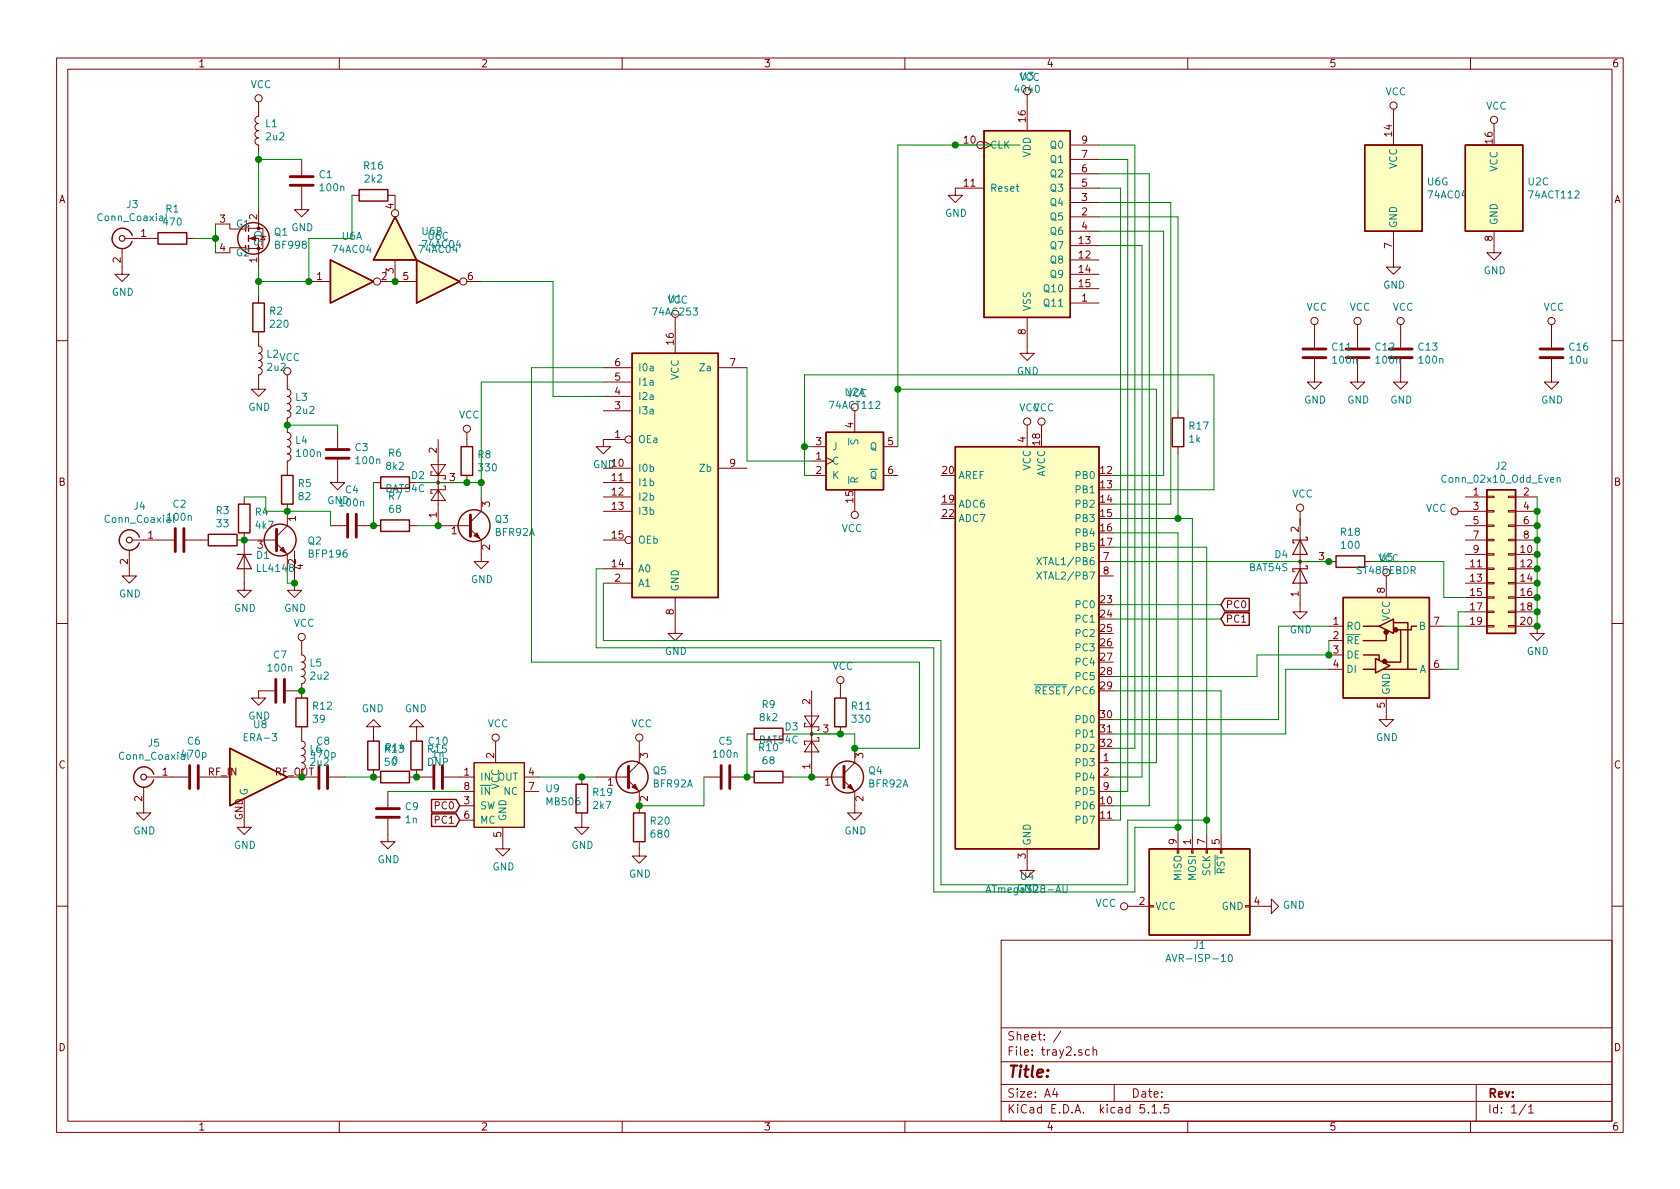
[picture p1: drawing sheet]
EESchema Schematic File Version 4
EELAYER 30 0
EELAYER END
$Descr A4 11693 8268
encoding utf-8
Sheet 1 1
Title ""
Date ""
Rev ""
Comp ""
Comment1 ""
Comment2 ""
Comment3 ""
Comment4 ""
$EndDescr
$Comp
L MCU_Microchip_ATmega:ATmega328-AU U4
U 1 1
P 7150 4500
F 0 "U4" H 7150 2911 50  0000 C CNN
F 1 "ATmega328-AU" H 7150 2820 50  0000 C CNN
F 2 "Package_QFP:TQFP-32_7x7mm_P0.8mm" H 7150 4500 50  0001 C CIN
F 3 "http://ww1.microchip.com/downloads/en/DeviceDoc/ATmega328_P%20AVR%20MCU%20with%20picoPower%20Technology%20Data%20Sheet%2040001984A.pdf" H 7150 4500 50  0001 C CNN
	1    7150 4500
	1    0    0    -1  
$EndComp
$Comp
L Connector_Generic:Conn_02x10_Odd_Even J2
U 1 1
P 10400 3850
F 0 "J2" H 10450 4467 50  0000 C CNN
F 1 "Conn_02x10_Odd_Even" H 10450 4376 50  0000 C CNN
F 2 "Connector_IDC:IDC-Header_2x10_P2.54mm_Horizontal" H 10400 3850 50  0001 C CNN
F 3 "~" H 10400 3850 50  0001 C CNN
	1    10400 3850
	1    0    0    -1  
$EndComp
$Comp
L power:GND #PWR04
U 1 1
P 7150 6000
F 0 "#PWR04" H 7150 5750 50  0001 C CNN
F 1 "GND" H 7155 5827 50  0000 C CNN
F 2 "" H 7150 6000 50  0001 C CNN
F 3 "" H 7150 6000 50  0001 C CNN
	1    7150 6000
	1    0    0    -1  
$EndComp
$Comp
L power:GND #PWR09
U 1 1
P 10700 4350
F 0 "#PWR09" H 10700 4100 50  0001 C CNN
F 1 "GND" H 10705 4177 50  0000 C CNN
F 2 "" H 10700 4350 50  0001 C CNN
F 3 "" H 10700 4350 50  0001 C CNN
	1    10700 4350
	1    0    0    -1  
$EndComp
Wire Wire Line
	10700 3450 10700 3550
Connection ~ 10700 4350
Connection ~ 10700 3550
Wire Wire Line
	10700 3550 10700 3650
Connection ~ 10700 3650
Wire Wire Line
	10700 3650 10700 3750
Connection ~ 10700 3750
Wire Wire Line
	10700 3750 10700 3850
Connection ~ 10700 3850
Wire Wire Line
	10700 3850 10700 3950
Connection ~ 10700 3950
Wire Wire Line
	10700 3950 10700 4050
Connection ~ 10700 4050
Wire Wire Line
	10700 4050 10700 4150
Connection ~ 10700 4150
Wire Wire Line
	10700 4150 10700 4250
Connection ~ 10700 4250
Wire Wire Line
	10700 4250 10700 4350
$Comp
L power:VCC #PWR08
U 1 1
P 10200 3550
F 0 "#PWR08" H 10200 3400 50  0001 C CNN
F 1 "VCC" V 10218 3677 50  0000 L CNN
F 2 "" H 10200 3550 50  0001 C CNN
F 3 "" H 10200 3550 50  0001 C CNN
	1    10200 3550
	0    -1   -1   0   
$EndComp
$Comp
L power:VCC #PWR03
U 1 1
P 7150 3000
F 0 "#PWR03" H 7150 2850 50  0001 C CNN
F 1 "VCC" H 7167 3173 50  0000 C CNN
F 2 "" H 7150 3000 50  0001 C CNN
F 3 "" H 7150 3000 50  0001 C CNN
	1    7150 3000
	1    0    0    -1  
$EndComp
$Comp
L power:VCC #PWR05
U 1 1
P 7250 3000
F 0 "#PWR05" H 7250 2850 50  0001 C CNN
F 1 "VCC" H 7267 3173 50  0000 C CNN
F 2 "" H 7250 3000 50  0001 C CNN
F 3 "" H 7250 3000 50  0001 C CNN
	1    7250 3000
	1    0    0    -1  
$EndComp
$Comp
L 4xxx:4040 U3
U 1 1
P 7150 1500
F 0 "U3" H 7150 2481 50  0000 C CNN
F 1 "4040" H 7150 2390 50  0000 C CNN
F 2 "Package_SO:SOIC-16_3.9x9.9mm_P1.27mm" H 7150 1500 50  0001 C CNN
F 3 "http://www.intersil.com/content/dam/Intersil/documents/cd40/cd4020bms-24bms-40bms.pdf" H 7150 1500 50  0001 C CNN
	1    7150 1500
	1    0    0    -1  
$EndComp
$Comp
L power:GND #PWR02
U 1 1
P 7150 2400
F 0 "#PWR02" H 7150 2150 50  0001 C CNN
F 1 "GND" H 7155 2227 50  0000 C CNN
F 2 "" H 7150 2400 50  0001 C CNN
F 3 "" H 7150 2400 50  0001 C CNN
	1    7150 2400
	1    0    0    -1  
$EndComp
$Comp
L power:GND #PWR011
U 1 1
P 10400 1700
F 0 "#PWR011" H 10400 1450 50  0001 C CNN
F 1 "GND" H 10405 1527 50  0000 C CNN
F 2 "" H 10400 1700 50  0001 C CNN
F 3 "" H 10400 1700 50  0001 C CNN
	1    10400 1700
	1    0    0    -1  
$EndComp
$Comp
L power:VCC #PWR010
U 1 1
P 10400 900
F 0 "#PWR010" H 10400 750 50  0001 C CNN
F 1 "VCC" H 10417 1073 50  0000 C CNN
F 2 "" H 10400 900 50  0001 C CNN
F 3 "" H 10400 900 50  0001 C CNN
	1    10400 900 
	1    0    0    -1  
$EndComp
$Comp
L power:VCC #PWR01
U 1 1
P 7150 700
F 0 "#PWR01" H 7150 550 50  0001 C CNN
F 1 "VCC" H 7167 873 50  0000 C CNN
F 2 "" H 7150 700 50  0001 C CNN
F 3 "" H 7150 700 50  0001 C CNN
	1    7150 700 
	1    0    0    -1  
$EndComp
$Comp
L power:VCC #PWR06
U 1 1
P 7900 6300
F 0 "#PWR06" H 7900 6150 50  0001 C CNN
F 1 "VCC" V 7918 6427 50  0000 L CNN
F 2 "" H 7900 6300 50  0001 C CNN
F 3 "" H 7900 6300 50  0001 C CNN
	1    7900 6300
	0    -1   -1   0   
$EndComp
$Comp
L power:GND #PWR07
U 1 1
P 8800 6300
F 0 "#PWR07" H 8800 6050 50  0001 C CNN
F 1 "GND" V 8805 6172 50  0000 R CNN
F 2 "" H 8800 6300 50  0001 C CNN
F 3 "" H 8800 6300 50  0001 C CNN
	1    8800 6300
	0    -1   -1   0   
$EndComp
Wire Wire Line
	8400 3800 7750 3800
Wire Wire Line
	8200 3700 7750 3700
Wire Wire Line
	7750 3900 9250 3900
Wire Wire Line
	7750 5400 7950 5400
$Comp
L power:GND #PWR0101
U 1 1
P 9700 1800
F 0 "#PWR0101" H 9700 1550 50  0001 C CNN
F 1 "GND" H 9705 1627 50  0000 C CNN
F 2 "" H 9700 1800 50  0001 C CNN
F 3 "" H 9700 1800 50  0001 C CNN
	1    9700 1800
	1    0    0    -1  
$EndComp
$Comp
L power:VCC #PWR0102
U 1 1
P 9700 800
F 0 "#PWR0102" H 9700 650 50  0001 C CNN
F 1 "VCC" H 9717 973 50  0000 C CNN
F 2 "" H 9700 800 50  0001 C CNN
F 3 "" H 9700 800 50  0001 C CNN
	1    9700 800 
	1    0    0    -1  
$EndComp
Wire Wire Line
	7950 1700 7650 1700
Wire Wire Line
	7100 1000 6650 1000
Wire Wire Line
	6250 1000 6250 2700
Wire Wire Line
	7950 1700 7950 5400
Connection ~ 6650 1000
Wire Wire Line
	6650 1000 6250 1000
$Comp
L BF998:BF998 Q1
U 1 1
P 1700 1650
F 0 "Q1" H 1904 1696 50  0000 L CNN
F 1 "BF998" H 1904 1605 50  0000 L CNN
F 2 "Package_TO_SOT_SMD:SOT-143" H 2450 1550 50  0001 C CNN
F 3 "" H 2450 1550 50  0001 C CNN
	1    1700 1650
	1    0    0    -1  
$EndComp
$Comp
L Connector:Conn_Coaxial J3
U 1 1
P 850 1650
F 0 "J3" H 778 1888 50  0000 C CNN
F 1 "Conn_Coaxial" H 778 1797 50  0000 C CNN
F 2 "Connector_Coaxial:BNC_Amphenol_B6252HB-NPP3G-50_Horizontal" H 850 1650 50  0001 C CNN
F 3 " ~" H 850 1650 50  0001 C CNN
	1    850  1650
	-1   0    0    -1  
$EndComp
$Comp
L Device:L L1
U 1 1
P 1800 900
F 0 "L1" H 1757 854 50  0000 R CNN
F 1 "2u2" H 1757 945 50  0000 R CNN
F 2 "Inductor_SMD:L_1210_3225Metric" H 1800 900 50  0001 C CNN
F 3 "~" H 1800 900 50  0001 C CNN
	1    1800 900 
	-1   0    0    1   
$EndComp
$Comp
L Device:L L2
U 1 1
P 1800 2500
F 0 "L2" H 1852 2546 50  0000 L CNN
F 1 "2u2" H 1852 2455 50  0000 L CNN
F 2 "Inductor_SMD:L_1210_3225Metric" H 1800 2500 50  0001 C CNN
F 3 "~" H 1800 2500 50  0001 C CNN
	1    1800 2500
	1    0    0    -1  
$EndComp
$Comp
L Device:R R2
U 1 1
P 1800 2200
F 0 "R2" H 1870 2246 50  0000 L CNN
F 1 "220" H 1870 2155 50  0000 L CNN
F 2 "Resistor_SMD:R_0805_2012Metric" V 1730 2200 50  0001 C CNN
F 3 "~" H 1800 2200 50  0001 C CNN
	1    1800 2200
	1    0    0    -1  
$EndComp
$Comp
L Device:C C1
U 1 1
P 2100 1250
F 0 "C1" H 2215 1296 50  0000 L CNN
F 1 "100n" H 2215 1205 50  0000 L CNN
F 2 "Capacitor_SMD:C_0805_2012Metric" H 2138 1100 50  0001 C CNN
F 3 "~" H 2100 1250 50  0001 C CNN
	1    2100 1250
	1    0    0    -1  
$EndComp
$Comp
L power:VCC #PWR015
U 1 1
P 1800 750
F 0 "#PWR015" H 1800 600 50  0001 C CNN
F 1 "VCC" H 1817 923 50  0000 C CNN
F 2 "" H 1800 750 50  0001 C CNN
F 3 "" H 1800 750 50  0001 C CNN
	1    1800 750 
	1    0    0    -1  
$EndComp
$Comp
L power:GND #PWR016
U 1 1
P 1800 2650
F 0 "#PWR016" H 1800 2400 50  0001 C CNN
F 1 "GND" H 1805 2477 50  0000 C CNN
F 2 "" H 1800 2650 50  0001 C CNN
F 3 "" H 1800 2650 50  0001 C CNN
	1    1800 2650
	1    0    0    -1  
$EndComp
Wire Wire Line
	2150 1950 1800 1950
Wire Wire Line
	1800 1950 1800 1850
Wire Wire Line
	1800 2050 1800 1950
Connection ~ 1800 1950
$Comp
L power:GND #PWR017
U 1 1
P 2100 1400
F 0 "#PWR017" H 2100 1150 50  0001 C CNN
F 1 "GND" H 2105 1227 50  0000 C CNN
F 2 "" H 2100 1400 50  0001 C CNN
F 3 "" H 2100 1400 50  0001 C CNN
	1    2100 1400
	1    0    0    -1  
$EndComp
$Comp
L Device:R R1
U 1 1
P 1200 1650
F 0 "R1" V 993 1650 50  0000 C CNN
F 1 "470" V 1084 1650 50  0000 C CNN
F 2 "Resistor_SMD:R_0805_2012Metric" V 1130 1650 50  0001 C CNN
F 3 "~" H 1200 1650 50  0001 C CNN
	1    1200 1650
	0    1    1    0   
$EndComp
$Comp
L power:GND #PWR014
U 1 1
P 850 1850
F 0 "#PWR014" H 850 1600 50  0001 C CNN
F 1 "GND" H 855 1677 50  0000 C CNN
F 2 "" H 850 1850 50  0001 C CNN
F 3 "" H 850 1850 50  0001 C CNN
	1    850  1850
	1    0    0    -1  
$EndComp
Wire Wire Line
	1350 1650 1500 1650
Wire Wire Line
	1500 1650 1500 1550
Wire Wire Line
	1500 1750 1500 1650
Connection ~ 1500 1650
Wire Wire Line
	1800 1450 1800 1100
Wire Wire Line
	2100 1100 1800 1100
Connection ~ 1800 1100
Wire Wire Line
	1800 1100 1800 1050
Wire Wire Line
	9250 4450 9250 4550
Wire Wire Line
	9250 4650 8950 4650
Wire Wire Line
	8900 4350 8900 5000
Wire Wire Line
	9250 4350 8900 4350
Connection ~ 9250 4550
$Comp
L Interface_UART:ST485EBDR U5
U 1 1
P 9650 4450
F 0 "U5" H 9650 5031 50  0000 C CNN
F 1 "ST485EBDR" H 9650 4940 50  0000 C CNN
F 2 "Package_SO:SOIC-8_3.9x4.9mm_P1.27mm" H 9650 3550 50  0001 C CNN
F 3 "http://www.st.com/resource/en/datasheet/st485eb.pdf" H 9650 4500 50  0001 C CNN
	1    9650 4450
	1    0    0    -1  
$EndComp
Wire Wire Line
	8500 4800 7750 4800
Wire Wire Line
	8500 5800 8500 4800
Wire Wire Line
	10200 4350 10050 4350
Wire Wire Line
	10050 4650 10150 4650
Wire Wire Line
	10150 4650 10150 4250
Wire Wire Line
	10150 4250 10200 4250
Wire Wire Line
	7750 5000 8900 5000
$Comp
L Diode:LL4148 D1
U 1 1
P 1700 3900
F 0 "D1" V 1654 3979 50  0000 L CNN
F 1 "LL4148" V 1745 3979 50  0000 L CNN
F 2 "Diode_SMD:D_MiniMELF" H 1700 3725 50  0001 C CNN
F 3 "http://www.vishay.com/docs/85557/ll4148.pdf" H 1700 3900 50  0001 C CNN
	1    1700 3900
	0    1    1    0   
$EndComp
$Comp
L Connector:Conn_Coaxial J4
U 1 1
P 900 3750
F 0 "J4" H 828 3988 50  0000 C CNN
F 1 "Conn_Coaxial" H 828 3897 50  0000 C CNN
F 2 "Connector_Coaxial:BNC_Amphenol_B6252HB-NPP3G-50_Horizontal" H 900 3750 50  0001 C CNN
F 3 " ~" H 900 3750 50  0001 C CNN
	1    900  3750
	-1   0    0    -1  
$EndComp
$Comp
L power:GND #PWR018
U 1 1
P 900 3950
F 0 "#PWR018" H 900 3700 50  0001 C CNN
F 1 "GND" H 905 3777 50  0000 C CNN
F 2 "" H 900 3950 50  0001 C CNN
F 3 "" H 900 3950 50  0001 C CNN
	1    900  3950
	1    0    0    -1  
$EndComp
$Comp
L power:GND #PWR019
U 1 1
P 1700 4050
F 0 "#PWR019" H 1700 3800 50  0001 C CNN
F 1 "GND" H 1705 3877 50  0000 C CNN
F 2 "" H 1700 4050 50  0001 C CNN
F 3 "" H 1700 4050 50  0001 C CNN
	1    1700 4050
	1    0    0    -1  
$EndComp
$Comp
L Device:C C2
U 1 1
P 1250 3750
F 0 "C2" V 998 3750 50  0000 C CNN
F 1 "100n" V 1089 3750 50  0000 C CNN
F 2 "Capacitor_SMD:C_0805_2012Metric" H 1288 3600 50  0001 C CNN
F 3 "~" H 1250 3750 50  0001 C CNN
	1    1250 3750
	0    1    1    0   
$EndComp
$Comp
L Device:R R3
U 1 1
P 1550 3750
F 0 "R3" V 1343 3750 50  0000 C CNN
F 1 "33" V 1434 3750 50  0000 C CNN
F 2 "Resistor_SMD:R_0805_2012Metric" V 1480 3750 50  0001 C CNN
F 3 "~" H 1550 3750 50  0001 C CNN
	1    1550 3750
	0    1    1    0   
$EndComp
$Comp
L BF998:BFP196 Q2
U 1 1
P 1900 3750
F 0 "Q2" H 2138 3746 50  0000 L CNN
F 1 "BFP196" H 2138 3655 50  0000 L CNN
F 2 "Package_TO_SOT_SMD:SOT-143" H 2100 3675 50  0001 L CIN
F 3 "http://www.onsemi.com/pub_link/Collateral/2N3055-D.PDF" H 1900 3750 50  0001 L CNN
	1    1900 3750
	1    0    0    -1  
$EndComp
Connection ~ 1700 3750
$Comp
L power:GND #PWR021
U 1 1
P 2050 4050
F 0 "#PWR021" H 2050 3800 50  0001 C CNN
F 1 "GND" H 2055 3877 50  0000 C CNN
F 2 "" H 2050 4050 50  0001 C CNN
F 3 "" H 2050 4050 50  0001 C CNN
	1    2050 4050
	1    0    0    -1  
$EndComp
Wire Wire Line
	2050 4050 2000 4050
Wire Wire Line
	2000 4050 2000 3950
Connection ~ 2050 4050
$Comp
L Device:R R4
U 1 1
P 1700 3600
F 0 "R4" H 1770 3646 50  0000 L CNN
F 1 "4k7" H 1770 3555 50  0000 L CNN
F 2 "Resistor_SMD:R_0805_2012Metric" V 1630 3600 50  0001 C CNN
F 3 "~" H 1700 3600 50  0001 C CNN
	1    1700 3600
	1    0    0    -1  
$EndComp
$Comp
L Device:R R5
U 1 1
P 2000 3400
F 0 "R5" H 2070 3446 50  0000 L CNN
F 1 "82" H 2070 3355 50  0000 L CNN
F 2 "Resistor_SMD:R_0805_2012Metric" V 1930 3400 50  0001 C CNN
F 3 "~" H 2000 3400 50  0001 C CNN
	1    2000 3400
	1    0    0    -1  
$EndComp
$Comp
L Transistor_BJT:BC847 Q3
U 1 1
P 3250 3650
F 0 "Q3" H 3441 3696 50  0000 L CNN
F 1 "BFR92A" H 3441 3605 50  0000 L CNN
F 2 "Package_TO_SOT_SMD:SOT-23" H 3450 3575 50  0001 L CIN
F 3 "http://www.infineon.com/dgdl/Infineon-BC847SERIES_BC848SERIES_BC849SERIES_BC850SERIES-DS-v01_01-en.pdf?fileId=db3a304314dca389011541d4630a1657" H 3250 3650 50  0001 L CNN
	1    3250 3650
	1    0    0    -1  
$EndComp
$Comp
L Diode:BAT54C D2
U 1 1
P 3050 3350
F 0 "D2" V 3096 3438 50  0000 L CNN
F 1 "BAT54C" V 3005 3438 50  0000 L CNN
F 2 "Package_TO_SOT_SMD:SOT-23" H 3125 3475 50  0001 L CNN
F 3 "http://www.diodes.com/_files/datasheets/ds11005.pdf" H 2970 3350 50  0001 C CNN
	1    3050 3350
	0    -1   -1   0   
$EndComp
$Comp
L Device:C C4
U 1 1
P 2450 3650
F 0 "C4" V 2198 3650 50  0000 C CNN
F 1 "100n" V 2289 3650 50  0000 C CNN
F 2 "Capacitor_SMD:C_0805_2012Metric" H 2488 3500 50  0001 C CNN
F 3 "~" H 2450 3650 50  0001 C CNN
	1    2450 3650
	0    1    1    0   
$EndComp
Wire Wire Line
	3050 3650 2900 3650
Connection ~ 3050 3650
Wire Wire Line
	2300 3650 2300 3550
Wire Wire Line
	2300 3550 2000 3550
Connection ~ 2000 3550
$Comp
L Device:L L4
U 1 1
P 2000 3100
F 0 "L4" H 2052 3146 50  0000 L CNN
F 1 "100n" H 2052 3055 50  0000 L CNN
F 2 "Inductor_SMD:L_0805_2012Metric" H 2000 3100 50  0001 C CNN
F 3 "~" H 2000 3100 50  0001 C CNN
	1    2000 3100
	1    0    0    -1  
$EndComp
$Comp
L Device:L L3
U 1 1
P 2000 2800
F 0 "L3" H 2052 2846 50  0000 L CNN
F 1 "2u2" H 2052 2755 50  0000 L CNN
F 2 "Inductor_SMD:L_1210_3225Metric" H 2000 2800 50  0001 C CNN
F 3 "~" H 2000 2800 50  0001 C CNN
	1    2000 2800
	1    0    0    -1  
$EndComp
$Comp
L Device:C C3
U 1 1
P 2350 3150
F 0 "C3" H 2465 3196 50  0000 L CNN
F 1 "100n" H 2465 3105 50  0000 L CNN
F 2 "Capacitor_SMD:C_0805_2012Metric" H 2388 3000 50  0001 C CNN
F 3 "~" H 2350 3150 50  0001 C CNN
	1    2350 3150
	1    0    0    -1  
$EndComp
Wire Wire Line
	2350 3000 2350 2950
Wire Wire Line
	2350 2950 2000 2950
Connection ~ 2000 2950
$Comp
L power:GND #PWR022
U 1 1
P 2350 3300
F 0 "#PWR022" H 2350 3050 50  0001 C CNN
F 1 "GND" H 2355 3127 50  0000 C CNN
F 2 "" H 2350 3300 50  0001 C CNN
F 3 "" H 2350 3300 50  0001 C CNN
	1    2350 3300
	1    0    0    -1  
$EndComp
$Comp
L power:VCC #PWR020
U 1 1
P 2000 2650
F 0 "#PWR020" H 2000 2500 50  0001 C CNN
F 1 "VCC" H 2017 2823 50  0000 C CNN
F 2 "" H 2000 2650 50  0001 C CNN
F 3 "" H 2000 2650 50  0001 C CNN
	1    2000 2650
	1    0    0    -1  
$EndComp
$Comp
L Device:R R7
U 1 1
P 2750 3650
F 0 "R7" V 2543 3650 50  0000 C CNN
F 1 "68" V 2634 3650 50  0000 C CNN
F 2 "Resistor_SMD:R_0805_2012Metric" V 2680 3650 50  0001 C CNN
F 3 "~" H 2750 3650 50  0001 C CNN
	1    2750 3650
	0    1    1    0   
$EndComp
$Comp
L Device:R R6
U 1 1
P 2750 3350
F 0 "R6" V 2543 3350 50  0000 C CNN
F 1 "8k2" V 2634 3350 50  0000 C CNN
F 2 "Resistor_SMD:R_0805_2012Metric" V 2680 3350 50  0001 C CNN
F 3 "~" H 2750 3350 50  0001 C CNN
	1    2750 3350
	0    1    1    0   
$EndComp
Wire Wire Line
	2600 3650 2600 3350
Connection ~ 2600 3650
Wire Wire Line
	2900 3350 3250 3350
Wire Wire Line
	3250 3350 3350 3350
Wire Wire Line
	3350 3350 3350 3450
Connection ~ 3250 3350
$Comp
L Device:R R8
U 1 1
P 3250 3200
F 0 "R8" H 3320 3246 50  0000 L CNN
F 1 "330" H 3320 3155 50  0000 L CNN
F 2 "Resistor_SMD:R_0805_2012Metric" V 3180 3200 50  0001 C CNN
F 3 "~" H 3250 3200 50  0001 C CNN
	1    3250 3200
	1    0    0    -1  
$EndComp
$Comp
L power:VCC #PWR023
U 1 1
P 3250 3050
F 0 "#PWR023" H 3250 2900 50  0001 C CNN
F 1 "VCC" H 3267 3223 50  0000 C CNN
F 2 "" H 3250 3050 50  0001 C CNN
F 3 "" H 3250 3050 50  0001 C CNN
	1    3250 3050
	1    0    0    -1  
$EndComp
$Comp
L power:GND #PWR024
U 1 1
P 3350 3850
F 0 "#PWR024" H 3350 3600 50  0001 C CNN
F 1 "GND" H 3355 3677 50  0000 C CNN
F 2 "" H 3350 3850 50  0001 C CNN
F 3 "" H 3350 3850 50  0001 C CNN
	1    3350 3850
	1    0    0    -1  
$EndComp
$Comp
L Transistor_BJT:BC847 Q4
U 1 1
P 5850 5400
F 0 "Q4" H 6041 5446 50  0000 L CNN
F 1 "BFR92A" H 6041 5355 50  0000 L CNN
F 2 "Package_TO_SOT_SMD:SOT-23" H 6050 5325 50  0001 L CIN
F 3 "http://www.infineon.com/dgdl/Infineon-BC847SERIES_BC848SERIES_BC849SERIES_BC850SERIES-DS-v01_01-en.pdf?fileId=db3a304314dca389011541d4630a1657" H 5850 5400 50  0001 L CNN
	1    5850 5400
	1    0    0    -1  
$EndComp
$Comp
L Diode:BAT54C D3
U 1 1
P 5650 5100
F 0 "D3" V 5696 5188 50  0000 L CNN
F 1 "BAT54C" V 5605 5188 50  0000 L CNN
F 2 "Package_TO_SOT_SMD:SOT-23" H 5725 5225 50  0001 L CNN
F 3 "http://www.diodes.com/_files/datasheets/ds11005.pdf" H 5570 5100 50  0001 C CNN
	1    5650 5100
	0    -1   -1   0   
$EndComp
$Comp
L Device:C C5
U 1 1
P 5050 5400
F 0 "C5" V 4798 5400 50  0000 C CNN
F 1 "100n" V 4889 5400 50  0000 C CNN
F 2 "Capacitor_SMD:C_0805_2012Metric" H 5088 5250 50  0001 C CNN
F 3 "~" H 5050 5400 50  0001 C CNN
	1    5050 5400
	0    1    1    0   
$EndComp
Wire Wire Line
	5650 5400 5500 5400
Connection ~ 5650 5400
$Comp
L Device:R R10
U 1 1
P 5350 5400
F 0 "R10" V 5143 5400 50  0000 C CNN
F 1 "68" V 5234 5400 50  0000 C CNN
F 2 "Resistor_SMD:R_0805_2012Metric" V 5280 5400 50  0001 C CNN
F 3 "~" H 5350 5400 50  0001 C CNN
	1    5350 5400
	0    1    1    0   
$EndComp
$Comp
L Device:R R9
U 1 1
P 5350 5100
F 0 "R9" V 5143 5100 50  0000 C CNN
F 1 "8k2" V 5234 5100 50  0000 C CNN
F 2 "Resistor_SMD:R_0805_2012Metric" V 5280 5100 50  0001 C CNN
F 3 "~" H 5350 5100 50  0001 C CNN
	1    5350 5100
	0    1    1    0   
$EndComp
Wire Wire Line
	5200 5400 5200 5100
Connection ~ 5200 5400
Wire Wire Line
	5500 5100 5850 5100
Wire Wire Line
	5850 5100 5950 5100
Wire Wire Line
	5950 5100 5950 5200
Connection ~ 5850 5100
$Comp
L Device:R R11
U 1 1
P 5850 4950
F 0 "R11" H 5920 4996 50  0000 L CNN
F 1 "330" H 5920 4905 50  0000 L CNN
F 2 "Resistor_SMD:R_0805_2012Metric" V 5780 4950 50  0001 C CNN
F 3 "~" H 5850 4950 50  0001 C CNN
	1    5850 4950
	1    0    0    -1  
$EndComp
$Comp
L power:VCC #PWR025
U 1 1
P 5850 4800
F 0 "#PWR025" H 5850 4650 50  0001 C CNN
F 1 "VCC" H 5867 4973 50  0000 C CNN
F 2 "" H 5850 4800 50  0001 C CNN
F 3 "" H 5850 4800 50  0001 C CNN
	1    5850 4800
	1    0    0    -1  
$EndComp
$Comp
L power:GND #PWR026
U 1 1
P 5950 5600
F 0 "#PWR026" H 5950 5350 50  0001 C CNN
F 1 "GND" H 5955 5427 50  0000 C CNN
F 2 "" H 5950 5600 50  0001 C CNN
F 3 "" H 5950 5600 50  0001 C CNN
	1    5950 5600
	1    0    0    -1  
$EndComp
Wire Wire Line
	6400 5200 5950 5200
Connection ~ 5950 5200
Wire Wire Line
	6400 5200 6400 4600
$Comp
L Connector:Conn_Coaxial J5
U 1 1
P 1000 5400
F 0 "J5" H 928 5638 50  0000 C CNN
F 1 "Conn_Coaxial" H 928 5547 50  0000 C CNN
F 2 "Connector_Coaxial:SMA_Molex_73251-2200_Horizontal" H 1000 5400 50  0001 C CNN
F 3 " ~" H 1000 5400 50  0001 C CNN
	1    1000 5400
	-1   0    0    -1  
$EndComp
$Comp
L power:GND #PWR027
U 1 1
P 1000 5600
F 0 "#PWR027" H 1000 5350 50  0001 C CNN
F 1 "GND" H 1005 5427 50  0000 C CNN
F 2 "" H 1000 5600 50  0001 C CNN
F 3 "" H 1000 5600 50  0001 C CNN
	1    1000 5600
	1    0    0    -1  
$EndComp
$Comp
L Device:C C6
U 1 1
P 1350 5400
F 0 "C6" V 1098 5400 50  0000 C CNN
F 1 "470p" V 1189 5400 50  0000 C CNN
F 2 "Capacitor_SMD:C_0805_2012Metric" H 1388 5250 50  0001 C CNN
F 3 "~" H 1350 5400 50  0001 C CNN
	1    1350 5400
	0    1    1    0   
$EndComp
$Comp
L BF998:ERA-3 U8
U 1 1
P 1800 5400
F 0 "U8" H 1812 5767 50  0000 C CNN
F 1 "ERA-3" H 1812 5676 50  0000 C CNN
F 2 "tray2:WW107" H 1750 4750 50  0001 C CNN
F 3 "https://www.nxp.com/docs/en/data-sheet/BGA2874.pdf" H 1800 5400 50  0001 C CNN
	1    1800 5400
	1    0    0    -1  
$EndComp
$Comp
L power:GND #PWR028
U 1 1
P 1700 5700
F 0 "#PWR028" H 1700 5450 50  0001 C CNN
F 1 "GND" H 1705 5527 50  0000 C CNN
F 2 "" H 1700 5700 50  0001 C CNN
F 3 "" H 1700 5700 50  0001 C CNN
	1    1700 5700
	1    0    0    -1  
$EndComp
$Comp
L BF998:MC12032 U9
U 1 1
P 3450 6050
F 0 "U9" H 3794 6621 50  0000 L CNN
F 1 "MB506" H 3794 6530 50  0000 L CNN
F 2 "Package_SO:SO-8_5.3x6.2mm_P1.27mm" H 3450 6050 50  0001 C CNN
F 3 "" H 3450 6050 50  0001 C CNN
	1    3450 6050
	1    0    0    -1  
$EndComp
$Comp
L power:GND #PWR037
U 1 1
P 3500 5850
F 0 "#PWR037" H 3500 5600 50  0001 C CNN
F 1 "GND" H 3505 5677 50  0000 C CNN
F 2 "" H 3500 5850 50  0001 C CNN
F 3 "" H 3500 5850 50  0001 C CNN
	1    3500 5850
	1    0    0    -1  
$EndComp
$Comp
L power:VCC #PWR036
U 1 1
P 3450 5200
F 0 "#PWR036" H 3450 5050 50  0001 C CNN
F 1 "VCC" H 3467 5373 50  0000 C CNN
F 2 "" H 3450 5200 50  0001 C CNN
F 3 "" H 3450 5200 50  0001 C CNN
	1    3450 5200
	1    0    0    -1  
$EndComp
$Comp
L Device:C C10
U 1 1
P 3050 5400
F 0 "C10" V 2798 5400 50  0000 C CNN
F 1 "1n" V 2889 5400 50  0000 C CNN
F 2 "Capacitor_SMD:C_0805_2012Metric" H 3088 5250 50  0001 C CNN
F 3 "~" H 3050 5400 50  0001 C CNN
	1    3050 5400
	0    1    1    0   
$EndComp
$Comp
L Device:C C9
U 1 1
P 2700 5650
F 0 "C9" H 2815 5696 50  0000 L CNN
F 1 "1n" H 2815 5605 50  0000 L CNN
F 2 "Capacitor_SMD:C_0805_2012Metric" H 2738 5500 50  0001 C CNN
F 3 "~" H 2700 5650 50  0001 C CNN
	1    2700 5650
	1    0    0    -1  
$EndComp
$Comp
L power:GND #PWR032
U 1 1
P 2700 5800
F 0 "#PWR032" H 2700 5550 50  0001 C CNN
F 1 "GND" H 2705 5627 50  0000 C CNN
F 2 "" H 2700 5800 50  0001 C CNN
F 3 "" H 2700 5800 50  0001 C CNN
	1    2700 5800
	1    0    0    -1  
$EndComp
Wire Wire Line
	3200 5500 2700 5500
$Comp
L Device:R R14
U 1 1
P 2750 5400
F 0 "R14" V 2543 5400 50  0000 C CNN
F 1 "0" V 2634 5400 50  0000 C CNN
F 2 "Resistor_SMD:R_0805_2012Metric" V 2680 5400 50  0001 C CNN
F 3 "~" H 2750 5400 50  0001 C CNN
	1    2750 5400
	0    1    1    0   
$EndComp
$Comp
L Device:R R15
U 1 1
P 2900 5250
F 0 "R15" H 2970 5296 50  0000 L CNN
F 1 "DNP" H 2970 5205 50  0000 L CNN
F 2 "Resistor_SMD:R_0805_2012Metric" V 2830 5250 50  0001 C CNN
F 3 "~" H 2900 5250 50  0001 C CNN
	1    2900 5250
	1    0    0    -1  
$EndComp
Connection ~ 2900 5400
$Comp
L Device:R R13
U 1 1
P 2600 5250
F 0 "R13" H 2670 5296 50  0000 L CNN
F 1 "50" H 2670 5205 50  0000 L CNN
F 2 "Resistor_SMD:R_0805_2012Metric" V 2530 5250 50  0001 C CNN
F 3 "~" H 2600 5250 50  0001 C CNN
	1    2600 5250
	1    0    0    -1  
$EndComp
$Comp
L Device:C C8
U 1 1
P 2250 5400
F 0 "C8" V 1998 5400 50  0000 C CNN
F 1 "470p" V 2089 5400 50  0000 C CNN
F 2 "Capacitor_SMD:C_0805_2012Metric" H 2288 5250 50  0001 C CNN
F 3 "~" H 2250 5400 50  0001 C CNN
	1    2250 5400
	0    1    1    0   
$EndComp
Wire Wire Line
	2600 5400 2400 5400
Connection ~ 2600 5400
$Comp
L power:GND #PWR033
U 1 1
P 2900 5100
F 0 "#PWR033" H 2900 4850 50  0001 C CNN
F 1 "GND" H 2905 4927 50  0000 C CNN
F 2 "" H 2900 5100 50  0001 C CNN
F 3 "" H 2900 5100 50  0001 C CNN
	1    2900 5100
	-1   0    0    1   
$EndComp
$Comp
L power:GND #PWR031
U 1 1
P 2600 5100
F 0 "#PWR031" H 2600 4850 50  0001 C CNN
F 1 "GND" H 2605 4927 50  0000 C CNN
F 2 "" H 2600 5100 50  0001 C CNN
F 3 "" H 2600 5100 50  0001 C CNN
	1    2600 5100
	-1   0    0    1   
$EndComp
$Comp
L Device:L L6
U 1 1
P 2100 5250
F 0 "L6" H 2152 5296 50  0000 L CNN
F 1 "2u2" H 2152 5205 50  0000 L CNN
F 2 "Inductor_SMD:L_1210_3225Metric" H 2100 5250 50  0001 C CNN
F 3 "~" H 2100 5250 50  0001 C CNN
	1    2100 5250
	1    0    0    -1  
$EndComp
Connection ~ 2100 5400
$Comp
L Device:R R12
U 1 1
P 2100 4950
F 0 "R12" H 2170 4996 50  0000 L CNN
F 1 "39" H 2170 4905 50  0000 L CNN
F 2 "Resistor_SMD:R_0805_2012Metric" V 2030 4950 50  0001 C CNN
F 3 "~" H 2100 4950 50  0001 C CNN
	1    2100 4950
	1    0    0    -1  
$EndComp
$Comp
L Device:C C7
U 1 1
P 1950 4800
F 0 "C7" V 1698 4800 50  0000 C CNN
F 1 "100n" V 1789 4800 50  0000 C CNN
F 2 "Capacitor_SMD:C_0805_2012Metric" H 1988 4650 50  0001 C CNN
F 3 "~" H 1950 4800 50  0001 C CNN
	1    1950 4800
	0    1    1    0   
$EndComp
$Comp
L Device:L L5
U 1 1
P 2100 4650
F 0 "L5" H 2152 4696 50  0000 L CNN
F 1 "2u2" H 2152 4605 50  0000 L CNN
F 2 "Inductor_SMD:L_1210_3225Metric" H 2100 4650 50  0001 C CNN
F 3 "~" H 2100 4650 50  0001 C CNN
	1    2100 4650
	1    0    0    -1  
$EndComp
Connection ~ 2100 4800
$Comp
L power:GND #PWR029
U 1 1
P 1800 4800
F 0 "#PWR029" H 1800 4550 50  0001 C CNN
F 1 "GND" H 1805 4627 50  0000 C CNN
F 2 "" H 1800 4800 50  0001 C CNN
F 3 "" H 1800 4800 50  0001 C CNN
	1    1800 4800
	1    0    0    -1  
$EndComp
$Comp
L power:VCC #PWR030
U 1 1
P 2100 4500
F 0 "#PWR030" H 2100 4350 50  0001 C CNN
F 1 "VCC" H 2117 4673 50  0000 C CNN
F 2 "" H 2100 4500 50  0001 C CNN
F 3 "" H 2100 4500 50  0001 C CNN
	1    2100 4500
	1    0    0    -1  
$EndComp
Wire Wire Line
	2000 3550 1850 3550
Wire Wire Line
	1850 3550 1850 3450
Wire Wire Line
	1850 3450 1700 3450
$Comp
L power:VCC #PWR0103
U 1 1
P 5950 3500
F 0 "#PWR0103" H 5950 3350 50  0001 C CNN
F 1 "VCC" H 5968 3673 50  0000 C CNN
F 2 "" H 5950 3500 50  0001 C CNN
F 3 "" H 5950 3500 50  0001 C CNN
	1    5950 3500
	-1   0    0    1   
$EndComp
$Comp
L power:GND #PWR0104
U 1 1
P 6650 1300
F 0 "#PWR0104" H 6650 1050 50  0001 C CNN
F 1 "GND" H 6655 1127 50  0000 C CNN
F 2 "" H 6650 1300 50  0001 C CNN
F 3 "" H 6650 1300 50  0001 C CNN
	1    6650 1300
	1    0    0    -1  
$EndComp
$Comp
L Device:C C16
U 1 1
P 10800 2450
F 0 "C16" H 10915 2496 50  0000 L CNN
F 1 "10u" H 10915 2405 50  0000 L CNN
F 2 "Capacitor_SMD:C_0805_2012Metric" H 10838 2300 50  0001 C CNN
F 3 "~" H 10800 2450 50  0001 C CNN
	1    10800 2450
	1    0    0    -1  
$EndComp
$Comp
L power:GND #PWR049
U 1 1
P 10800 2600
F 0 "#PWR049" H 10800 2350 50  0001 C CNN
F 1 "GND" H 10805 2427 50  0000 C CNN
F 2 "" H 10800 2600 50  0001 C CNN
F 3 "" H 10800 2600 50  0001 C CNN
	1    10800 2600
	1    0    0    -1  
$EndComp
$Comp
L power:VCC #PWR048
U 1 1
P 10800 2300
F 0 "#PWR048" H 10800 2150 50  0001 C CNN
F 1 "VCC" H 10817 2473 50  0000 C CNN
F 2 "" H 10800 2300 50  0001 C CNN
F 3 "" H 10800 2300 50  0001 C CNN
	1    10800 2300
	1    0    0    -1  
$EndComp
$Comp
L Device:C C13
U 1 1
P 9750 2450
F 0 "C13" H 9865 2496 50  0000 L CNN
F 1 "100n" H 9865 2405 50  0000 L CNN
F 2 "Capacitor_SMD:C_0805_2012Metric" H 9788 2300 50  0001 C CNN
F 3 "~" H 9750 2450 50  0001 C CNN
	1    9750 2450
	1    0    0    -1  
$EndComp
$Comp
L power:GND #PWR043
U 1 1
P 9750 2600
F 0 "#PWR043" H 9750 2350 50  0001 C CNN
F 1 "GND" H 9755 2427 50  0000 C CNN
F 2 "" H 9750 2600 50  0001 C CNN
F 3 "" H 9750 2600 50  0001 C CNN
	1    9750 2600
	1    0    0    -1  
$EndComp
$Comp
L power:VCC #PWR042
U 1 1
P 9750 2300
F 0 "#PWR042" H 9750 2150 50  0001 C CNN
F 1 "VCC" H 9767 2473 50  0000 C CNN
F 2 "" H 9750 2300 50  0001 C CNN
F 3 "" H 9750 2300 50  0001 C CNN
	1    9750 2300
	1    0    0    -1  
$EndComp
$Comp
L Device:C C12
U 1 1
P 9450 2450
F 0 "C12" H 9565 2496 50  0000 L CNN
F 1 "100n" H 9565 2405 50  0000 L CNN
F 2 "Capacitor_SMD:C_0805_2012Metric" H 9488 2300 50  0001 C CNN
F 3 "~" H 9450 2450 50  0001 C CNN
	1    9450 2450
	1    0    0    -1  
$EndComp
$Comp
L power:GND #PWR041
U 1 1
P 9450 2600
F 0 "#PWR041" H 9450 2350 50  0001 C CNN
F 1 "GND" H 9455 2427 50  0000 C CNN
F 2 "" H 9450 2600 50  0001 C CNN
F 3 "" H 9450 2600 50  0001 C CNN
	1    9450 2600
	1    0    0    -1  
$EndComp
$Comp
L power:VCC #PWR040
U 1 1
P 9450 2300
F 0 "#PWR040" H 9450 2150 50  0001 C CNN
F 1 "VCC" H 9467 2473 50  0000 C CNN
F 2 "" H 9450 2300 50  0001 C CNN
F 3 "" H 9450 2300 50  0001 C CNN
	1    9450 2300
	1    0    0    -1  
$EndComp
$Comp
L Device:C C11
U 1 1
P 9150 2450
F 0 "C11" H 9265 2496 50  0000 L CNN
F 1 "100n" H 9265 2405 50  0000 L CNN
F 2 "Capacitor_SMD:C_0805_2012Metric" H 9188 2300 50  0001 C CNN
F 3 "~" H 9150 2450 50  0001 C CNN
	1    9150 2450
	1    0    0    -1  
$EndComp
$Comp
L power:GND #PWR039
U 1 1
P 9150 2600
F 0 "#PWR039" H 9150 2350 50  0001 C CNN
F 1 "GND" H 9155 2427 50  0000 C CNN
F 2 "" H 9150 2600 50  0001 C CNN
F 3 "" H 9150 2600 50  0001 C CNN
	1    9150 2600
	1    0    0    -1  
$EndComp
$Comp
L power:VCC #PWR038
U 1 1
P 9150 2300
F 0 "#PWR038" H 9150 2150 50  0001 C CNN
F 1 "VCC" H 9167 2473 50  0000 C CNN
F 2 "" H 9150 2300 50  0001 C CNN
F 3 "" H 9150 2300 50  0001 C CNN
	1    9150 2300
	1    0    0    -1  
$EndComp
$Comp
L 74xx:74LS253 U1
U 1 1
P 4700 3250
F 0 "U1" H 4700 4431 50  0000 C CNN
F 1 "74AC253" H 4700 4340 50  0000 C CNN
F 2 "Package_SO:SOIC-16_3.9x9.9mm_P1.27mm" H 4700 3250 50  0001 C CNN
F 3 "http://www.ti.com/lit/gpn/sn74LS253" H 4700 3250 50  0001 C CNN
	1    4700 3250
	1    0    0    -1  
$EndComp
$Comp
L 74xx:74LS112 U2
U 1 1
P 5950 3200
F 0 "U2" H 5950 3681 50  0000 C CNN
F 1 "74ACT112" H 5950 3590 50  0000 C CNN
F 2 "Package_SO:SOIC-16_3.9x9.9mm_P1.27mm" H 5950 3200 50  0001 C CNN
F 3 "http://www.ti.com/lit/gpn/sn74LS112" H 5950 3200 50  0001 C CNN
	1    5950 3200
	1    0    0    -1  
$EndComp
$Comp
L 74xx:74LS112 U2
U 3 1
P 10400 1300
F 0 "U2" H 10630 1346 50  0000 L CNN
F 1 "74ACT112" H 10630 1255 50  0000 L CNN
F 2 "Package_SO:SOIC-16_3.9x9.9mm_P1.27mm" H 10400 1300 50  0001 C CNN
F 3 "http://www.ti.com/lit/gpn/sn74LS112" H 10400 1300 50  0001 C CNN
	3    10400 1300
	1    0    0    -1  
$EndComp
Wire Wire Line
	5650 3200 5200 3200
Wire Wire Line
	5200 3200 5200 2550
$Comp
L 74xx:74AHC04 U6
U 1 1
P 2450 1950
F 0 "U6" H 2450 2267 50  0000 C CNN
F 1 "74AC04" H 2450 2176 50  0000 C CNN
F 2 "Package_SO:SOIC-14_3.9x8.7mm_P1.27mm" H 2450 1950 50  0001 C CNN
F 3 "https://assets.nexperia.com/documents/data-sheet/74AHC_AHCT04.pdf" H 2450 1950 50  0001 C CNN
	1    2450 1950
	1    0    0    -1  
$EndComp
$Comp
L 74xx:74AHC04 U6
U 2 1
P 2750 1650
F 0 "U6" V 2796 1470 50  0000 R CNN
F 1 "74AC04" V 2705 1470 50  0000 R CNN
F 2 "Package_SO:SOIC-14_3.9x8.7mm_P1.27mm" H 2750 1650 50  0001 C CNN
F 3 "https://assets.nexperia.com/documents/data-sheet/74AHC_AHCT04.pdf" H 2750 1650 50  0001 C CNN
	2    2750 1650
	0    -1   -1   0   
$EndComp
$Comp
L 74xx:74AHC04 U6
U 7 1
P 9700 1300
F 0 "U6" H 9930 1346 50  0000 L CNN
F 1 "74AC04" H 9930 1255 50  0000 L CNN
F 2 "Package_SO:SOIC-14_3.9x8.7mm_P1.27mm" H 9700 1300 50  0001 C CNN
F 3 "https://assets.nexperia.com/documents/data-sheet/74AHC_AHCT04.pdf" H 9700 1300 50  0001 C CNN
	7    9700 1300
	1    0    0    -1  
$EndComp
$Comp
L 74xx:74AHC04 U6
U 3 1
P 3050 1950
F 0 "U6" H 3050 2267 50  0000 C CNN
F 1 "74AC04" H 3050 2176 50  0000 C CNN
F 2 "Package_SO:SOIC-14_3.9x8.7mm_P1.27mm" H 3050 1950 50  0001 C CNN
F 3 "https://assets.nexperia.com/documents/data-sheet/74AHC_AHCT04.pdf" H 3050 1950 50  0001 C CNN
	3    3050 1950
	1    0    0    -1  
$EndComp
Connection ~ 2750 1950
$Comp
L Device:R R16
U 1 1
P 2600 1350
F 0 "R16" V 2393 1350 50  0000 C CNN
F 1 "2k2" V 2484 1350 50  0000 C CNN
F 2 "Resistor_SMD:R_0805_2012Metric" V 2530 1350 50  0001 C CNN
F 3 "~" H 2600 1350 50  0001 C CNN
	1    2600 1350
	0    1    1    0   
$EndComp
Wire Wire Line
	2450 1350 2450 1650
Wire Wire Line
	2450 1650 2150 1650
Wire Wire Line
	2150 1650 2150 1950
Connection ~ 2150 1950
Wire Wire Line
	3700 2550 4200 2550
Wire Wire Line
	3700 2550 3700 4600
Wire Wire Line
	4200 2650 3350 2650
Wire Wire Line
	3350 2650 3350 3350
Connection ~ 3350 3350
Wire Wire Line
	3350 1950 3850 1950
Wire Wire Line
	3850 1950 3850 2750
Wire Wire Line
	3850 2750 4200 2750
$Comp
L power:GND #PWR0105
U 1 1
P 4700 4350
F 0 "#PWR0105" H 4700 4100 50  0001 C CNN
F 1 "GND" H 4705 4177 50  0000 C CNN
F 2 "" H 4700 4350 50  0001 C CNN
F 3 "" H 4700 4350 50  0001 C CNN
	1    4700 4350
	1    0    0    -1  
$EndComp
$Comp
L power:VCC #PWR0106
U 1 1
P 4700 2250
F 0 "#PWR0106" H 4700 2100 50  0001 C CNN
F 1 "VCC" H 4717 2423 50  0000 C CNN
F 2 "" H 4700 2250 50  0001 C CNN
F 3 "" H 4700 2250 50  0001 C CNN
	1    4700 2250
	1    0    0    -1  
$EndComp
$Comp
L power:VCC #PWR0107
U 1 1
P 5950 2900
F 0 "#PWR0107" H 5950 2750 50  0001 C CNN
F 1 "VCC" H 5967 3073 50  0000 C CNN
F 2 "" H 5950 2900 50  0001 C CNN
F 3 "" H 5950 2900 50  0001 C CNN
	1    5950 2900
	1    0    0    -1  
$EndComp
Wire Wire Line
	7750 5100 8950 5100
Wire Wire Line
	8950 4650 8950 5100
Wire Wire Line
	8750 4550 8750 4700
Wire Wire Line
	8750 4700 7750 4700
Wire Wire Line
	8750 4550 9250 4550
Wire Wire Line
	6250 2700 8050 2700
Wire Wire Line
	8050 2700 8050 5300
Wire Wire Line
	8050 5300 7750 5300
Connection ~ 6250 2700
Wire Wire Line
	6250 2700 6250 3100
Wire Wire Line
	7750 5200 7900 5200
Wire Wire Line
	7900 5200 7900 1000
Wire Wire Line
	7900 1000 7650 1000
Wire Wire Line
	7650 1100 7850 1100
Wire Wire Line
	7850 1100 7850 5500
Wire Wire Line
	7850 5500 7750 5500
Wire Wire Line
	7650 1200 8000 1200
Wire Wire Line
	8000 1200 8000 5600
Wire Wire Line
	8000 5600 7750 5600
Wire Wire Line
	7650 1300 7800 1300
Wire Wire Line
	7800 5700 7750 5700
Wire Wire Line
	7650 1600 8100 1600
Wire Wire Line
	8100 1600 8100 3300
Wire Wire Line
	8100 3300 7750 3300
Wire Wire Line
	7650 1400 8150 1400
Wire Wire Line
	7650 1500 8200 1500
Wire Wire Line
	4200 4050 4200 4450
Wire Wire Line
	4200 4450 6550 4450
Wire Wire Line
	6550 4450 6550 6150
Wire Wire Line
	4200 3950 4150 3950
Wire Wire Line
	4150 3950 4150 4500
Wire Wire Line
	4150 4500 6500 4500
Wire Wire Line
	6500 4500 6500 6200
Wire Wire Line
	6500 6200 7900 6200
$Comp
L Connector:AVR-ISP-10 J1
U 1 1
P 8400 6200
F 0 "J1" V 8025 6250 50  0000 C CNN
F 1 "AVR-ISP-10" V 7934 6250 50  0000 C CNN
F 2 "Connector_IDC:IDC-Header_2x05_P2.54mm_Vertical" V 8150 6250 50  0001 C CNN
F 3 " ~" H 7125 5650 50  0001 C CNN
	1    8400 6200
	0    -1   -1   0   
$EndComp
Wire Wire Line
	7900 6200 7900 5750
Wire Wire Line
	6550 6150 7850 6150
Wire Wire Line
	7850 6150 7850 5700
Wire Wire Line
	8300 3600 8300 5800
Wire Wire Line
	8400 3800 8400 5700
Wire Wire Line
	8200 3700 8200 5750
Wire Wire Line
	7900 5750 8200 5750
Connection ~ 8200 5750
Wire Wire Line
	8200 5750 8200 5800
Wire Wire Line
	7850 5700 8400 5700
Connection ~ 8400 5700
Wire Wire Line
	8400 5700 8400 5800
Wire Wire Line
	7800 1300 7800 5700
Wire Wire Line
	8150 3500 7750 3500
Wire Wire Line
	8150 1400 8150 3500
$Comp
L Device:R R17
U 1 1
P 8200 3000
F 0 "R17" H 8270 3046 50  0000 L CNN
F 1 "1k" H 8270 2955 50  0000 L CNN
F 2 "Resistor_SMD:R_0805_2012Metric" V 8130 3000 50  0001 C CNN
F 3 "~" H 8200 3000 50  0001 C CNN
	1    8200 3000
	1    0    0    -1  
$EndComp
Wire Wire Line
	8200 2850 8200 1500
Wire Wire Line
	7750 3600 8200 3600
Wire Wire Line
	8200 3150 8200 3600
Connection ~ 8200 3600
Wire Wire Line
	8200 3600 8300 3600
Wire Wire Line
	7750 3400 8450 3400
Wire Wire Line
	8450 3400 8450 2600
Wire Wire Line
	8450 2600 5600 2600
Wire Wire Line
	5600 2600 5600 3100
Wire Wire Line
	5600 3300 5650 3300
Wire Wire Line
	5650 3100 5600 3100
Connection ~ 5600 3100
Wire Wire Line
	5600 3100 5600 3300
$Comp
L power:GND #PWR0108
U 1 1
P 9650 4950
F 0 "#PWR0108" H 9650 4700 50  0001 C CNN
F 1 "GND" H 9655 4777 50  0000 C CNN
F 2 "" H 9650 4950 50  0001 C CNN
F 3 "" H 9650 4950 50  0001 C CNN
	1    9650 4950
	1    0    0    -1  
$EndComp
$Comp
L power:VCC #PWR0109
U 1 1
P 9650 4050
F 0 "#PWR0109" H 9650 3900 50  0001 C CNN
F 1 "VCC" H 9667 4223 50  0000 C CNN
F 2 "" H 9650 4050 50  0001 C CNN
F 3 "" H 9650 4050 50  0001 C CNN
	1    9650 4050
	1    0    0    -1  
$EndComp
Wire Wire Line
	10200 4150 10050 4150
Wire Wire Line
	10050 4150 10050 3900
$Comp
L power:GND #PWR0110
U 1 1
P 4200 3050
F 0 "#PWR0110" H 4200 2800 50  0001 C CNN
F 1 "GND" H 4205 2877 50  0000 C CNN
F 2 "" H 4200 3050 50  0001 C CNN
F 3 "" H 4200 3050 50  0001 C CNN
	1    4200 3050
	1    0    0    -1  
$EndComp
$Comp
L Device:D_Schottky_x2_Serial_AKC D4
U 1 1
P 9050 3900
F 0 "D4" V 9096 3979 50  0000 L CNN
F 1 "BAT54S" V 9005 3979 50  0000 L CNN
F 2 "Package_TO_SOT_SMD:SOT-23" H 9050 3900 50  0001 C CNN
F 3 "~" H 9050 3900 50  0001 C CNN
	1    9050 3900
	0    -1   -1   0   
$EndComp
Connection ~ 9250 3900
$Comp
L power:VCC #PWR012
U 1 1
P 9050 3600
F 0 "#PWR012" H 9050 3450 50  0001 C CNN
F 1 "VCC" H 9067 3773 50  0000 C CNN
F 2 "" H 9050 3600 50  0001 C CNN
F 3 "" H 9050 3600 50  0001 C CNN
	1    9050 3600
	1    0    0    -1  
$EndComp
$Comp
L power:GND #PWR013
U 1 1
P 9050 4200
F 0 "#PWR013" H 9050 3950 50  0001 C CNN
F 1 "GND" H 9055 4027 50  0000 C CNN
F 2 "" H 9050 4200 50  0001 C CNN
F 3 "" H 9050 4200 50  0001 C CNN
	1    9050 4200
	1    0    0    -1  
$EndComp
$Comp
L Device:R R18
U 1 1
P 9400 3900
F 0 "R18" V 9193 3900 50  0000 C CNN
F 1 "100" V 9284 3900 50  0000 C CNN
F 2 "Resistor_SMD:R_0805_2012Metric_Pad1.15x1.40mm_HandSolder" H 9438 3750 50  0001 C CNN
F 3 "~" H 9400 3900 50  0001 C CNN
	1    9400 3900
	0    1    1    0   
$EndComp
Wire Wire Line
	10050 3900 9550 3900
Wire Wire Line
	3700 4600 6400 4600
Wire Wire Line
	4150 5400 4050 5400
$Comp
L power:VCC #PWR045
U 1 1
P 4450 5200
F 0 "#PWR045" H 4450 5050 50  0001 C CNN
F 1 "VCC" H 4467 5373 50  0000 C CNN
F 2 "" H 4450 5200 50  0001 C CNN
F 3 "" H 4450 5200 50  0001 C CNN
	1    4450 5200
	1    0    0    -1  
$EndComp
$Comp
L Device:R R20
U 1 1
P 4450 5750
F 0 "R20" H 4520 5796 50  0000 L CNN
F 1 "680" H 4520 5705 50  0000 L CNN
F 2 "Resistor_SMD:R_0805_2012Metric_Pad1.15x1.40mm_HandSolder" V 4380 5750 50  0001 C CNN
F 3 "~" H 4450 5750 50  0001 C CNN
	1    4450 5750
	1    0    0    -1  
$EndComp
$Comp
L Device:R R19
U 1 1
P 4050 5550
F 0 "R19" H 4120 5596 50  0000 L CNN
F 1 "2k7" H 4120 5505 50  0000 L CNN
F 2 "Resistor_SMD:R_0805_2012Metric_Pad1.15x1.40mm_HandSolder" V 3980 5550 50  0001 C CNN
F 3 "~" H 4050 5550 50  0001 C CNN
	1    4050 5550
	1    0    0    -1  
$EndComp
Connection ~ 4050 5400
Wire Wire Line
	4050 5400 3750 5400
$Comp
L power:GND #PWR044
U 1 1
P 4050 5700
F 0 "#PWR044" H 4050 5450 50  0001 C CNN
F 1 "GND" H 4055 5527 50  0000 C CNN
F 2 "" H 4050 5700 50  0001 C CNN
F 3 "" H 4050 5700 50  0001 C CNN
	1    4050 5700
	1    0    0    -1  
$EndComp
$Comp
L power:GND #PWR046
U 1 1
P 4450 5900
F 0 "#PWR046" H 4450 5650 50  0001 C CNN
F 1 "GND" H 4455 5727 50  0000 C CNN
F 2 "" H 4450 5900 50  0001 C CNN
F 3 "" H 4450 5900 50  0001 C CNN
	1    4450 5900
	1    0    0    -1  
$EndComp
$Comp
L Transistor_BJT:BFR92 Q5
U 1 1
P 4350 5400
F 0 "Q5" H 4541 5446 50  0000 L CNN
F 1 "BFR92A" H 4541 5355 50  0000 L CNN
F 2 "Package_TO_SOT_SMD:SOT-23" H 4550 5325 50  0001 L CIN
F 3 "https://assets.nexperia.com/documents/data-sheet/BFR92A_N.pdf" H 4350 5400 50  0001 L CNN
	1    4350 5400
	1    0    0    -1  
$EndComp
Wire Wire Line
	4900 5400 4900 5600
Wire Wire Line
	4900 5600 4450 5600
Connection ~ 4450 5600
Wire Wire Line
	8500 4200 7750 4200
Wire Wire Line
	8500 4300 7750 4300
Text GLabel 8500 4200 2    50   Input ~ 0
PC0
Text GLabel 8500 4300 2    50   Input ~ 0
PC1
Text GLabel 3200 5600 0    50   Input ~ 0
PC0
Text GLabel 3200 5700 0    50   Input ~ 0
PC1
$EndSCHEMATC
